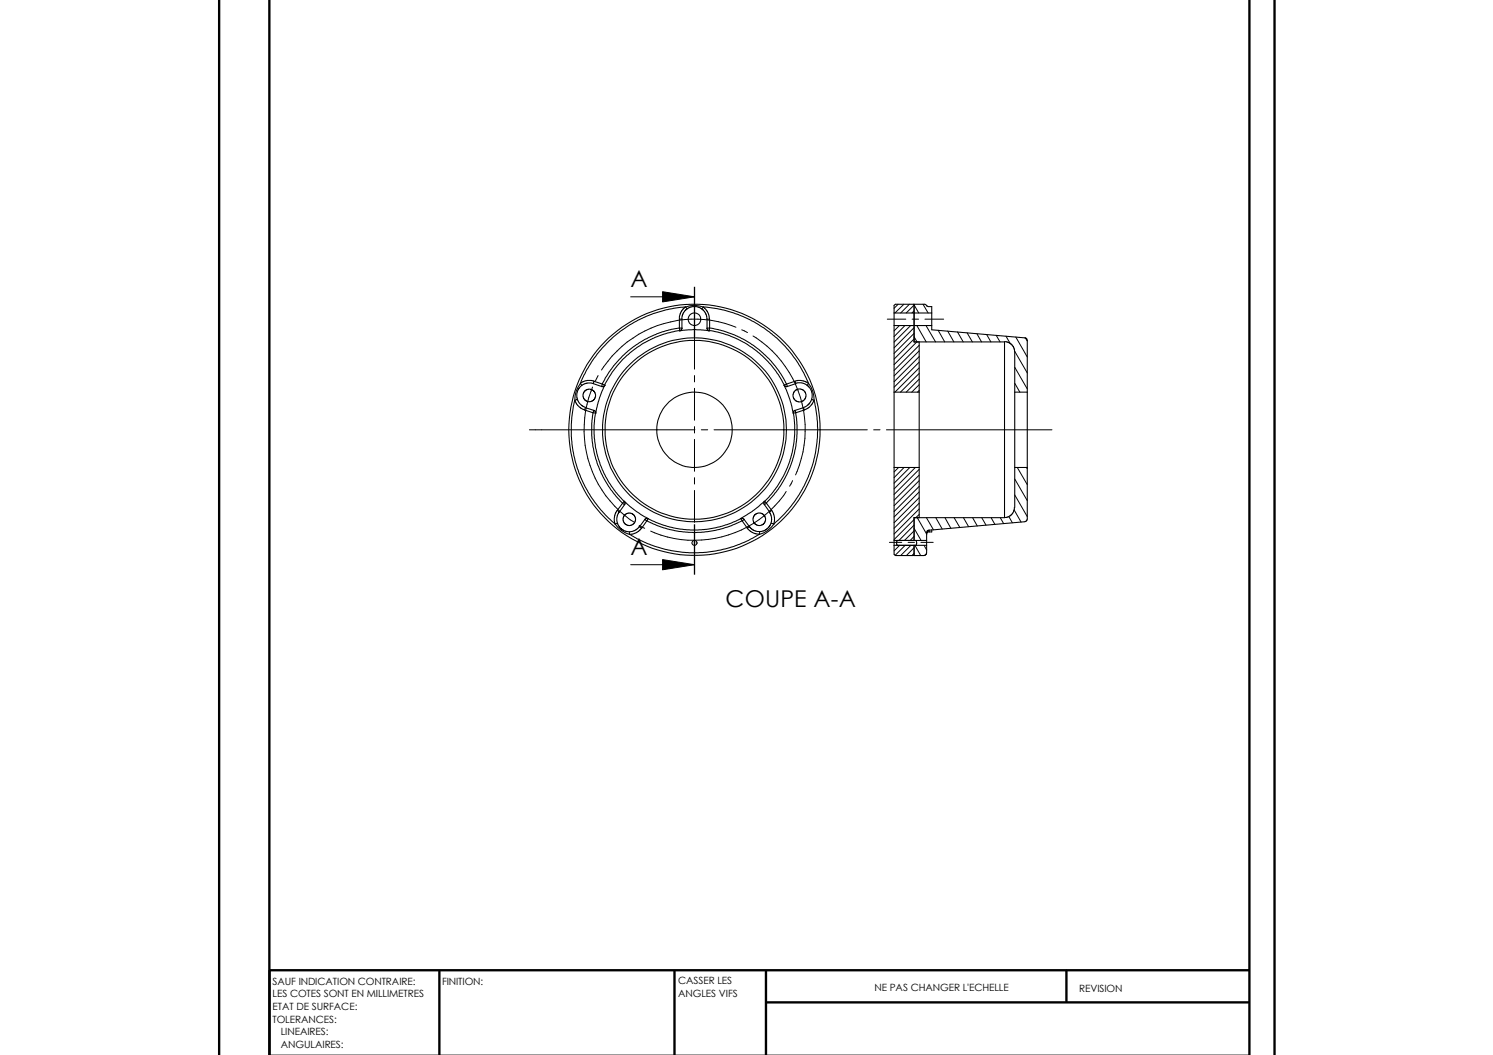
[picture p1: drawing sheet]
<svg xmlns="http://www.w3.org/2000/svg" width="297mm" height="210mm" viewBox="0 0 297 210" stroke-linecap="round" stroke-linejoin="round" font-family="sans-serif">
<path d="M43.6 -.1v210M53.6 -.1v210M248.6 -.1v210M253.6 -.1v210M87.4 193v16.9M134.2 193v16.9M152.4 193v16.9M152.4 199.4h96.2M212.2 193v6.3M248.6 193h-195v16.9" fill="none" stroke="#000" stroke-width=".47"/>
<g fill="none" stroke="#000" stroke-width=".21">
<path d="M114.4 79.6l.5 1 .6 .6 .8 .4M114.4 79.6l-.7 3.5v3.7l.3 2.9 .9 3.6 1.5 3.6 1.4 2.3 2.6 3.2 2 1.8M114.8 79.5l-.4 .1M115.5 76.3a4.9 4.9 0 0 0-1.1 3.3M115.5 76.3l.3 .4M117.6 77.5l.4 .2 .4 .5v1l-.7 .6h-.9l-.7-.6v-1l.7-.7h.8M118 76.3l1.8 .6 .6-.2M118 76.3l-.4-.1-1.2 .1-.7 .4-.5 .5-.3 .6-.1 .5 .1 1.2 .8 1.2 .8 .3M118 76.3l.2-.4 1.6 .5M118.2 75.8l-1.4-.1-.9 .2-.4 .4M119.8 76.4v.3a.28 .28 0 0 0 .3 .3 .28 .28 0 0 0 .2-.4M119.8 76.4l.5 .2"/>
<path d="M120.3 76.6l.1 .1M120.4 76.7l-1.2 2.7-.7 2.8M135.1 65.2l-2 .5-2.4 .7-2.3 1.1-2.3 1.5-2.2 1.7-1.8 2.1-1.6 2.3-.7 1.3M135.2 65.3h.5l-.2 .3-.2 .2M135.2 65.3l.1 .5M135.2 63.5v1.8M135.2 63.5h.5M135.3 65.8a16.8 16.8 0 0 1 5.8 0M135.3 65.8l-2.5 .5-2.3 .8-2.4 1.1-1.4 1-1.9 1.5-1.9 1.9-1.1 1.4-1.5 2.6M135.3 65.8h.1M135.7 63.5v1.8l-.2 .4-.2 .1M135.7 63.5l.1-.9 .5-.8 .6-.5 .8-.3h1.1l1 .6 .7 1 .2 .9"/>
<path d="M136.4 61l-.5 .5-.5 .7-.2 1.3M136.4 61.1a4.6 4.6 0 0 1 3.5 0M136.4 61.1l.3 .4M136.4 61.1a24.4 24.4 0 0 0-20.9 15.2M139.9 61.1l-.3 .4M139.9 61.1l.8 .8 .4 .8v.8M139.9 61l1.7 .3a24.4 24.4 0 0 1 19.3 15M140.7 63.5v1.9l.1 .3 .3 .1M140.7 63.5h.5M141.1 65.7l1.8 .4 2.3 .7 2.9 1.4 1.6 1 1.4 1.1 2.2 2.2 1.5 2 1.2 2.1M141.1 65.8h.1M141.2 65.3h-.5l.1 .3 .3 .2"/>
<path d="M141.2 65.3l-.1 .5M141.2 65.3l2.2 .4 2.6 .9 2 1 1.9 1.1 1.8 1.5 1.8 1.7 1.8 2.4 1.2 2.1M141.2 63.5v1.8M156 76.6l1.2 3 .6 2.6M156 76.6v.1M156.5 76.4l.1 .3a.28 .28 0 0 1-.3 .3 .28 .28 0 0 1-.3-.4M156.5 76.4l-.5 .2M158.2 75.9l.1 .4-1.7 .6-.6-.2M158.2 75.9l1.2-.2 .8 .2 .6 .4M158.2 75.9l-1.7 .5M158.3 76.2h1.2l.7 .2 .8 .6 .5 .9 .1 1.2-.3 .7-.6 .8-.9 .5M159.5 79.9h-.9l-.7-.7v-1l.7-.7h1l.7 .7v1l-.5 .6-.3 .1"/>
<path d="M160.9 76.3a5 5 0 0 1 1.1 3.3M160.9 76.3l-.3 .4M161.5 79.5l.5 .1M162 79.6l-.4 .8-.7 .7-.9 .4M162 79.6l.1 .8a25.7 25.7 0 0 1 .2 9.6l-.6 2.3-.9 2.6-1.2 2.4-2 3a24.4 24.4 0 0 1-3.6 4M177.9 62.3v2.5M177.9 78v15M177.9 64.8v13.2M177.9 64.8h7.5M177.9 78h5M177.9 62.3h7.5M181.9 62.3v2.5"/>
<path d="M181.9 60.6l-3.8-.1-.2 .2v1.6M182.9 78v15M182.9 68v10M185.4 62.3v-1.3h-.9l-.4-.5h-2.2v7.5h18v35M185.4 62.3v2.5M185.4 64.8v.8l18.5 1.6M199.9 68h.5l.7 .4 .5 .6 .2 .6 .1 8.4M201.9 78v15M201.9 78h2.5M203.9 67.2l.3 .2 .2 .3v10.3M204.4 78v15M116.3 81.6l.2-.5 1.9 .6 .1 .5"/>
<path d="M116.3 81.6l1.7 .5M118 82.1l.1-.4a.39 .39 0 0 1 .4 .5M118 82.1l.5 .1M118 82.1l-.3 2.1v2.5l.3 2.2 .8 3.2 .8 2.1 1.5 2.6 1.4 1.8 1.4 1.5M118.5 82.2l-.3 2.4v2.5l.5 3.1 .7 2.1 1.8 3.8 1.3 1.8 1.7 1.8M118.5 82.2h.1M124.2 99.7l2.4 2.1 2.3 1.4M124.2 99.7l.2 .5-1.2 1.7M124.2 99.8l.1 .2-.1 .4-.3-.3M124.2 99.8l-.3 .3M124.2 99.7v.1M152.1 99.7l-2.5 2.1-2.2 1.4"/>
<path d="M152.1 99.8l-.1 .4 1.1 1.7 .4-.3M152.1 99.8a.34 .34 0 0 0 0 .6l.4-.3M152.1 99.8l.4 .3M157.8 82.2h.1M157.9 82.2l.2 2.3v1.9l-.5 3.7-.5 1.6-1 2.5-1.5 2.6-2.5 3M158.3 82.1l-.2-.4-.2 .3v.2M158.3 82.1l-.4 .1M158.3 82.1l.3 2.5-.1 2.5-.2 2-.6 2.4-1.1 2.8-1.4 2.4-1.3 1.9-1.5 1.5M159.8 81.1l-1.7 .6-.2 .2-.1 .3M159.8 81.1l.2 .5-1.7 .5M177.9 93v14.5M177.9 93h5"/>
<path d="M182.9 93v10M201.9 93h2.5M201.9 93v8M204.4 93v10.3l-.3 .4-19.4 1.8-.3 .4v1.6M122.4 104.3a5.1 5.1 0 0 0 2.8 2M122.8 101.6l.4 .3M122.8 101.6l-.4 .6-.2 .8 .2 1.3M122.8 104.1l-.4 .2M123.2 101.9l-.4 .7v1.3l.3 .8 .7 .7 1.1 .4 .9-.1 .8-.3 .6-.7M123.9 100.1l-1.1 1.5M125.2 105.8v.5M127.7 105.1l-1 .9-1.5 .3"/>
<path d="M128.3 103.3l-1 1.5 .4 .3M128.3 103.4l.4 .2M128.7 103.6l2.6 1.2 2.7 .7a21 21 0 0 0 7 .2l3.6-.8 3.1-1.3M128.7 103.6l-1 1.5M128.9 103.2l-.3-.1-.3 .2M128.9 103.2h-.3l-.3 .2M128.9 103.2l-.2 .4M128.9 103.2h.1M138.2 108h.1M147.4 103.2l-1.9 .9-2.3 .7-2.7 .5-1.7 .2-2.7-.1-2.1-.4-1.9-.5-3.2-1.3M147.4 103.2h.5l.1 .1M147.4 103.2h.1"/>
<path d="M147.4 103.2h.3l.3 .2M147.4 103.2l.3 .4M147.7 103.6l1 1.5M148 103.4l-.3 .2M148 103.3l1.1 1.5M148.7 105l1 1 1.4 .3M149.1 104.8l-.4 .3M151.1 106.3a24.3 24.3 0 0 1-12.2 3.7l-3-.1-3.5-.6-3.5-1.1-3.7-1.9M151.1 105.8v.5M152.5 100.1l1 1.5M153.1 101.9l.4 1v.9l-.3 .8-.6 .7-1.1 .4h-.9l-.9-.3-.6-.6M153.5 104.1l.5 .2"/>
<path d="M153.5 101.6l.4 .6 .2 .8-.1 1.3M154 104.3a5 5 0 0 1-2.9 2M177.9 107.5v1M177.9 108.5h6.5M177.9 107.5h6.5M177.9 108.5v1.8l.2 .2h3.7l.1-.1M178.5 107.5l-.1 .3 .1 .7M181.9 108.5v2l2.2-.1 .3-.4v-1.5M182.2 107.5l.2 .4-.2 .6M184.4 107.5v1M184.9 105.8l-.4 .1-.1 .4M185.4 105.4v.4h-.5v-.3"/>
<path d="M199.9 103h-18v4.5M201.8 101l-.1 .7-.5 .7-.7 .5-.6 .1"/>
<circle cx="138.2" cy="63.5" r="1.24"/>
<circle cx="138.2" cy="85.5" r="25"/>
<circle cx="138.2" cy="85.5" r="17.8"/>
<circle cx="138.2" cy="85.5" r="7.5"/>
<circle cx="138.2" cy="85.5" r="18.3"/>
<circle cx="125.2" cy="103.3" r="1.23"/>
<circle cx="138.2" cy="108" r=".5"/>
<circle cx="151.1" cy="103.3" r="1.26"/>
</g>
<g fill="none" stroke="#000" stroke-width=".2">
<path d="M125.5 59.1h12.7M131.8 58l6.4 1.1-6.4 1zM117.9 77a21.9 21.9 0 0 0 8.2 26.8M119 74.7l-.6 1.1M138.2 67.1v6.3M138.2 74.7v1.3M138.2 77.3v6.3M146.4 65.1a22.1 22.1 0 0 0-26.7 8.5M147.6 65.6l1.1 .6M149.8 66.8a21.9 21.9 0 0 1 8.5 27.7M176.5 63.5h3.7M178.7 60.5l-.8 .8"/>
<path d="M178.9 64.8l-1 1M179.8 60.5l-1.7 1.8M180 64.8l-2.1 2.2M180.9 60.5l-1.7 1.8M181.2 64.8l-3.3 3.3M181.5 63.5h1.2M181.9 67l.6 1M181.9 60.7l.9 1.6M181.9 60.7l-1.6 1.6M181.9 61.8l-.5 .5M181.9 65.2l-4 4M181.9 66.3l-4 4"/>
<path d="M181.9 67.4l-4 4.1M182.4 64.8l1.9 3.2M182.4 68l-4.5 4.6M182.9 68.7l-5 5M182.9 69.8l-5 5M182.9 71l-5 4.9M182.9 72.1l-5 4.9M182.9 73.2l-4.8 4.8M182.9 74.3l-3.7 3.7M182.9 75.4l-2.6 2.6M182.9 76.5l-1.5 1.5M182.9 77.7l-.4 .3"/>
<path d="M183.6 60.5l1.1 1.8M184 63.5h3.7M184.2 64.8l1.9 3.2M186.6 65.7l1.4 2.3M188.5 65.9l1.3 2.1M190.5 66l1.1 2M192.4 66.2l1.1 1.8M194.3 66.4l1 1.6M196.3 66.5l.8 1.5M198.2 66.7l.8 1.3M200.1 66.9l.9 1.5M201.9 76.2l1 1.8"/>
<path d="M201.9 73.1l2.5 4.3M201.9 69.9l2.5 4.3M202.1 67.1l2.3 3.9M204 67.2l.4 .7M105.3 85.5h33M138.2 84.9v1.2M138.2 87.4v6.4M138.2 95v1.3M138.2 97.6v6.3M139.5 85.5h1.3M142.1 85.5h30.4M156.4 97.8a21.9 21.9 0 0 1-26.9 7.9"/>
<path d="M157.7 95.6l-.6 1.1M173.8 85.5h1.3M176.4 85.5h32.9M178.8 93l-.9 .9M179.9 93l-2 2M181 93l-3.1 3.1M182.1 93l-4.2 4.3M182.9 93.4l-5 5M182.9 94.5l-5 5M182.9 95.6l-5 5M182.9 96.8l-5 5M182.9 97.9l-5 5"/>
<path d="M182.9 99l-5 5M201.9 98.5l2.5 4.3M201.9 95.3l2.5 4.3M202.4 93l2 3.4M204.2 93l.2 .3M125.5 112.4h12.7M127.2 104.5l1.1 .6M131.8 111.3l6.4 1.1-6.4 1zM176.9 107.9h2.5M179 108.5l-1.1 1.1M180.1 108.5l-2 2M180.7 107.9h1.2"/>
<path d="M181.2 108.5l-2 2M181.9 105.1l1.4 2.4M181.9 105.6l-1.9 1.9M181.9 109l-1.6 1.5M181.9 110.1l-.5 .4M181.9 103.4l-4 4M181.9 104.5l-3 3M181.9 106.7l-.8 .8M182 108.5l1.2 2M182.5 103l1.9 3.3M182.9 100.1l-5 5M182.9 101.3l-5 5"/>
<path d="M182.9 102.4l-.7 .6M183.2 107.9h2.5M183.9 108.5l.5 .9M184.3 103l1.4 2.4M186.2 103l1.2 2.2M188 103l1.2 2.1M189.8 103l1.2 1.9M191.7 103l1 1.8M193.5 103l.9 1.6M195.3 103l.9 1.5M197.2 103l.7 1.4M199 103l.7 1.2"/>
<path d="M200.7 102.8l.7 1.2M201.8 101.5l1.4 2.4"/>
</g>
<path d="M131.8 58l6.4 1.1-6.4 1zM131.8 111.3l6.4 1.1-6.4 1z" fill="#000"/>
<path d="M138.2 57.1v10M138.2 104.3v10" fill="none" stroke="#000" stroke-width=".25"/>
<g font-size="4.6">
<text x="125.5" y="57.1">A</text>
<text x="125.5" y="110.4">A</text>
<text x="144.4" y="120.9">COUPE A-A</text>
</g>
<g font-size="2">
<text x="54.2" y="195.9">SAUF INDICATION CONTRAIRE:</text>
<text x="88" y="195.9">FINITION:</text>
<text x="134.9" y="195.8">CASSER LES</text>
<text x="174" y="197.2">NE PAS CHANGER L'ECHELLE</text>
<text x="214.7" y="197.4">REVISION</text>
<text x="54.2" y="198.4">LES COTES SONT EN MILLIMETRES</text>
<text x="54.2" y="200.9">ETAT DE SURFACE:</text>
<text x="54.2" y="203.5">TOLERANCES:</text>
<text x="134.9" y="198.3">ANGLES VIFS</text>
<text x="55.9" y="208.4">ANGULAIRES:</text>
<text x="55.9" y="206">LINEAIRES:</text>
</g>
</svg>
